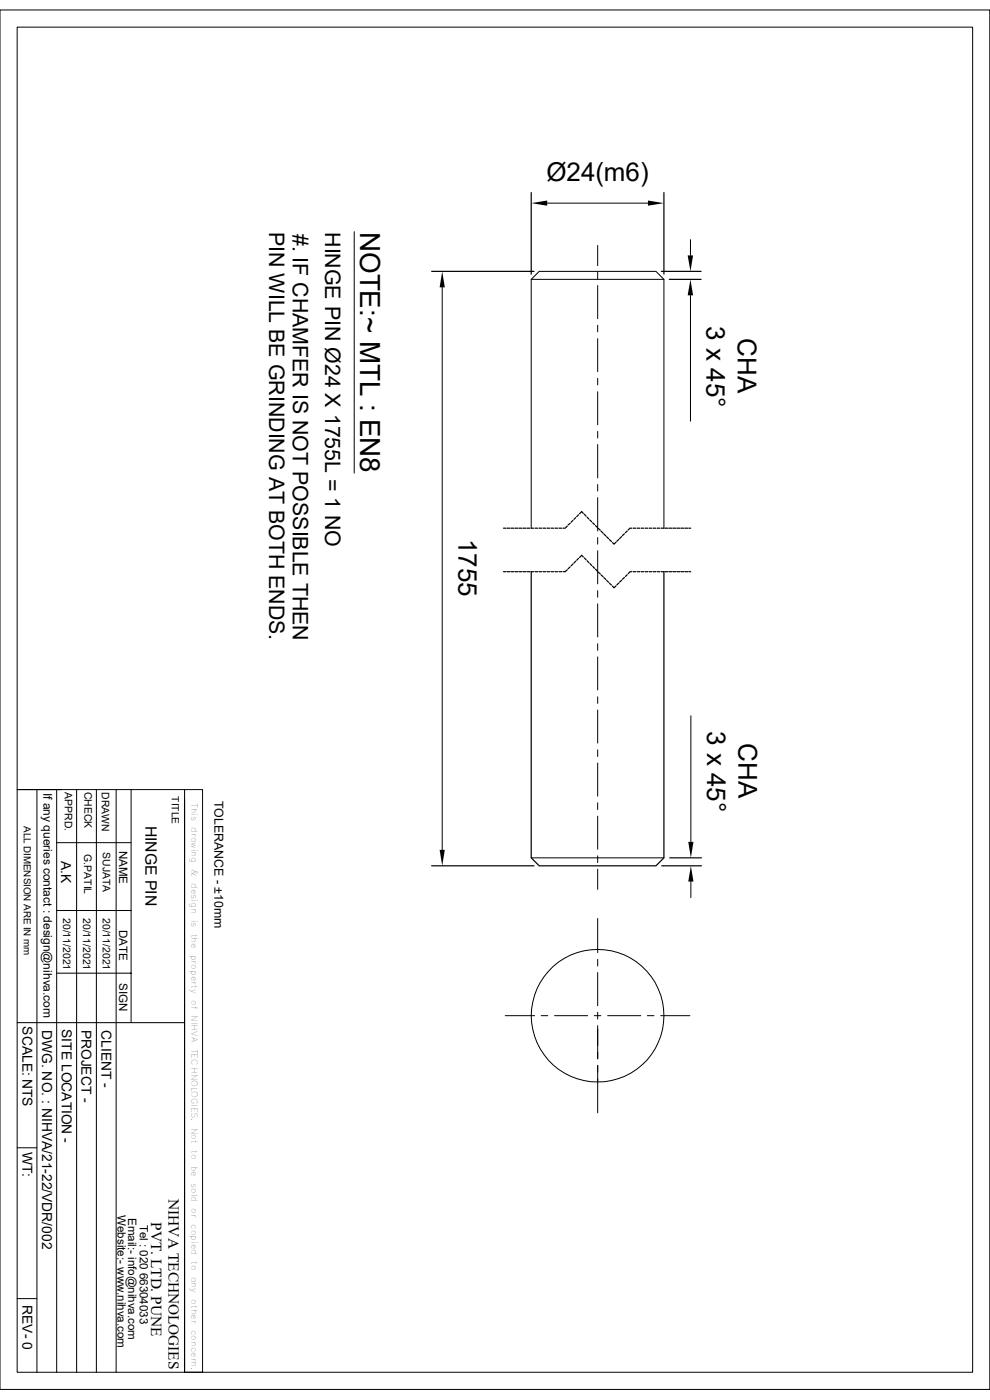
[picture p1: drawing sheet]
<svg xmlns="http://www.w3.org/2000/svg" width="210mm" height="297mm" viewBox="0 0 210 297" stroke-linecap="round" stroke-linejoin="round" font-family="sans-serif">
<g fill="none" stroke="#000" stroke-width=".21">
<path d="M0 2.1h210v292.7h-210zM3.6 5.8h202.7v285.3h-202.7zM75.1 49.1v51.3M112.7 59.3h28.1M116.1 43.1h21.4M126.8 52.1v4.2M126.8 57.7v1.4M146.5 50.8v3.4M93.8 61v119.3M126.8 60.6v7M126.8 69v1.4M126.8 71.8v7.1"/>
<path d="M146.5 62.7v26.7M126.8 80.3v1.4M126.8 83.1v7M126.8 91.5v1.4M126.8 94.3v7.1M112.7 112.1v-52.8l1.7-1.7h24.7l1.7 1.7v52.8M126.8 102.8v1.4M126.8 105.6v7M126.8 114v1.4M126.8 116.8v7.1M126.8 125.3v1.4M126.8 128.1v7"/>
<path d="M126.8 136.6v1.4M126.8 139.4v7M126.8 147.8v1.4M126.8 150.6v7M126.8 159.1v1.4M146.6 151.8v26.8M3.6 167.5h35.6M7.8 167.5v123.6M12 167.5v123.6M12 178.8h15.8M16.3 167.5v123.6M20.4 167.5v123.6"/>
<path d="M24.6 167.5v123.6M27.8 167.5v49.5M39.2 167.5h3.8v123.6h-3.8zM39.2 169.6v121.5M126.8 161.9v7M126.8 170.3v1.4M126.8 173.1v7.1M12 193.2h15.8M112.7 182h28.1M126.8 181.6v1.4M126.8 184.4v4.3M126.8 194.9v7.2"/>
<path d="M146.6 187v3.4M3.6 217h35.6M12 206.5h15.8M107.2 215.5h6.2M114.8 215.5h1.4M117.6 215.5h7.1M126.1 215.5h1.4M126.8 203.5v1.4M126.8 206.3v7.1M126.8 214.8v1.4M126.8 217.6v7M128.9 215.5h7"/>
<path d="M137.3 215.5h1.4M140.2 215.5h6.1M126.8 226v10.1M3.6 243.5h4.2M3.6 275.5h4.2"/>
<circle cx="126.8" cy="215.5" r="14.1"/>
</g>
<g fill="none" stroke="#000" stroke-width=".25">
<path d="M91.6 57.6h21.7M112.7 40.9v17.3M140.3 57.6h8.4M140.8 40.9v17.3M142 59.3h6.7M106.8 112.1h.5M107.6 112.1h.6M108.4 112.1h.6M109.3 112.1h.6M110.1 112.1h.6M111 112.1h.5M111.8 112.1h.6"/>
<path d="M112.6 112.1h.6M113.5 112.1h.5M114.3 112.1h.6M115.2 112.1h.5M116 112.1h.6M116.9 112.1h.5M117.7 112.1h.6M118.6 112.1h.5M120.4 111.6l-.5 .5h-.5M120.9 111l-.4 .4M121.5 110.4l-.3 .4M121.5 119.6l-.3 .5"/>
<path d="M122.1 109.8l-.3 .4M122.1 119l-.3 .5M122.7 109.2l-.4 .4M122.7 118.4l-.4 .5M123.7 108.9l-.3-.4-.5 .5M123.7 118.2l-.3-.4-.5 .5M124 109.1l.3 .4M124 118.4l.3 .3M124.5 109.7l.4 .4M124.5 119l.4 .4M125.1 110.3l.4 .4M125.1 119.5l.4 .5"/>
<path d="M125.7 110.9l.4 .4M126.3 111.5l.4 .4M126.9 112.1l.4 .4M127.5 112.7l.4 .4M128.1 113.3l.4 .4M128.7 113.9l.4 .4M129.3 114.5l.4 .4M130.7 115l-.4 .4-.4-.3M131.3 114.4l-.4 .5M131.9 113.8l-.5 .5M132.5 113.2l-.5 .4M133.1 112.6l-.4 .4"/>
<path d="M134 112.1h-.4l-.3 .3M134.3 112.1h.6M135.2 112.1h.5M136 112.1h.6M136.9 112.1h.5M137.7 112.1h.6M138.6 112.1h.5M139.4 112.1h.6M140.3 112.1h.5M141.1 112.1h.5M141.9 112.1h.6M142.7 112.1h.6"/>
<path d="M143.6 112.1h.6M144.4 112.1h.6M145.3 112.1h.6M146.1 112.1h.4M106.8 121.3h.5M107.6 121.3h.6M108.4 121.3h.6M109.3 121.3h.6M110.1 121.3h.6M111 121.3h.5M111.8 121.3h.6M112.6 121.3h.6"/>
<path d="M112.7 121.3v60.7l1.7 1.7h24.7l1.7-1.7v-60.7M113.5 121.3h.5M114.3 121.3h.6M115.2 121.3h.5M116 121.3h.6M116.9 121.3h.5M117.7 121.3h.6M118.6 121.3h.5M120.4 120.9l-.5 .4h-.5M120.9 120.3l-.4 .4M125.7 120.1l.4 .5M126.3 120.7l.4 .5"/>
<path d="M126.9 121.4l.4 .4M127.5 122l.4 .3M128.1 122.6l.4 .3M128.7 123.1l.4 .4M129.3 123.7l.4 .4M130.7 124.3l-.4 .4-.4-.4M131.3 123.7l-.4 .4M131.9 123.1l-.5 .4M132.5 122.5l-.5 .4M133.1 121.9l-.4 .4M134 121.3h-.4l-.3 .4M134.3 121.3h.6"/>
<path d="M135.2 121.3h.5M136 121.3h.6M136.9 121.3h.5M137.7 121.3h.6M138.6 121.3h.5M139.4 121.3h.6M140.3 121.3h.5M141.1 121.3h.5M141.9 121.3h.6M142.7 121.3h.6M143.6 121.3h.6M144.4 121.3h.6"/>
<path d="M145.3 121.3h.6M146.1 121.3h.4M91.6 183.7h21.7M140.4 183.7h8.4M142.1 182h6.7"/>
</g>
<path d="M112.7 43.1l3.4-.6v1.1zM137.5 42.5l3.3 .6-3.3 .5zM145.9 54.2h1.1l-.5 3.4zM93.8 57.6l.6 3.4h-1.1zM146.5 59.3l.5 3.4h-1.1zM146 178.6h1.1l-.5 3.4zM93.3 180.3h1.1l-.6 3.4zM146.6 183.7l.5 3.3h-1.1z" fill="#000"/>
<text font-size="5.9" x="76.4" y="49.1" transform="rotate(90 76.4 49.1)">NOTE:~ MTL : EN8</text>
<g font-size="5.5">
<text x="115.9" y="38.5">Ø24(m6)</text>
<text x="149.9" y="69.2" transform="rotate(90 149.9 69.2)">3 x 45°</text>
<text x="156.5" y="71.8" transform="rotate(90 156.5 71.8)">CHA</text>
<text x="97.3" y="114.3" transform="rotate(90 97.3 114.3)">1755</text>
<text x="150" y="155" transform="rotate(90 150 155)">3 x 45°</text>
<text x="156.6" y="157.6" transform="rotate(90 156.6 157.6)">CHA</text>
</g>
<g font-size="4.5">
<text x="57.1" y="49.2" transform="rotate(90 57.1 49.2)">PIN WILL BE GRINDING AT BOTH ENDS.</text>
<text x="62.1" y="49.6" transform="rotate(90 62.1 49.6)">#. IF CHAMFER IS NOT POSSIBLE THEN</text>
<text x="69" y="49.2" transform="rotate(90 69 49.2)">HINGE PIN Ø24 X 1755L = 1 NO</text>
</g>
<g font-size="3.3">
<text x="30.9" y="175.2" transform="rotate(90 30.9 175.2)">HINGE PIN</text>
<text x="35.8" y="254.3" transform="rotate(90 35.8 254.3)">NIHVA TECHNOLOGIES</text>
<text x="32.1" y="259.3" transform="rotate(90 32.1 259.3)">PVT. LTD. PUNE</text>
</g>
<g font-size="2.9">
<text x="13" y="182.6" transform="rotate(90 13 182.6)">A.K</text>
<text x="4.7" y="217.8" transform="rotate(90 4.7 217.8)">SCALE: NTS</text>
<text x="8.9" y="218.5" transform="rotate(90 8.9 218.5)">DWG. NO. : NIHVA/21-22/VDR/002</text>
<text x="13.1" y="218.3" transform="rotate(90 13.1 218.3)">SITE LOCATION -</text>
<text x="17.3" y="218.4" transform="rotate(90 17.3 218.4)">PROJECT -</text>
<text x="21.5" y="218.6" transform="rotate(90 21.5 218.6)">CLIENT -</text>
<text x="4.7" y="244.3" transform="rotate(90 4.7 244.3)">WT:</text>
<text x="4.7" y="276.9" transform="rotate(90 4.7 276.9)">REV- 0</text>
</g>
<text font-size="2.6" x="45.5" y="169.8" transform="rotate(90 45.5 169.8)">TOLERANCE - ±10mm</text>
<g font-size="2.5">
<text x="9.2" y="168.2" transform="rotate(90 9.2 168.2)">If any queries contact : design@nihva.com</text>
<text x="25.3" y="180.5" transform="rotate(90 25.3 180.5)">NAME</text>
<text x="25.3" y="197.3" transform="rotate(90 25.3 197.3)">DATE</text>
<text x="25.3" y="208.5" transform="rotate(90 25.3 208.5)">SIGN</text>
<text x="24.9" y="257.8" transform="rotate(90 24.9 257.8)">Website:- www.nihva.com</text>
<text x="27.2" y="258.4" transform="rotate(90 27.2 258.4)">Email:- info@nihva.com</text>
<text x="29.6" y="259.8" transform="rotate(90 29.6 259.8)">Tel : 020 66304033</text>
</g>
<g font-size="2.2">
<text x="17.9" y="168" transform="rotate(90 17.9 168)">CHECK</text>
<text x="13.8" y="168.1" transform="rotate(90 13.8 168.1)">APPRD.</text>
<text x="21.6" y="168.1" transform="rotate(90 21.6 168.1)">DRAWN</text>
<text x="36.4" y="169" transform="rotate(90 36.4 169)">TITLE</text>
<text x="17.8" y="181.2" transform="rotate(90 17.8 181.2)">G.PATIL</text>
<text x="21.8" y="180.8" transform="rotate(90 21.8 180.8)">SUJATA</text>
<text x="13.4" y="194.7" transform="rotate(90 13.4 194.7)">20/11/2021</text>
<text x="17.7" y="194.7" transform="rotate(90 17.7 194.7)">20/11/2021</text>
<text x="21.8" y="194.7" transform="rotate(90 21.8 194.7)">20/11/2021</text>
</g>
<text font-size="2.1" x="5" y="175.3" transform="rotate(90 5 175.3)">ALL DIMENSION ARE IN mm</text>
<g font-size="1.8">
<text x="40.6" y="170.3" transform="rotate(90 40.6 170.3)">This</text>
<text x="40.6" y="175.5" transform="rotate(90 40.6 175.5)">drawing</text>
<text x="40.6" y="184.4" transform="rotate(90 40.6 184.4)">&amp;</text>
<text x="40.6" y="187.4" transform="rotate(90 40.6 187.4)">design</text>
<text x="40.6" y="195.1" transform="rotate(90 40.6 195.1)">is</text>
<text x="40.6" y="198" transform="rotate(90 40.6 198)">the</text>
<text x="40.6" y="202.5" transform="rotate(90 40.6 202.5)">property</text>
<text x="40.6" y="212.1" transform="rotate(90 40.6 212.1)">of</text>
<text x="40.6" y="215.4" transform="rotate(90 40.6 215.4)">NIHVA</text>
<text x="40.6" y="222.5" transform="rotate(90 40.6 222.5)">TECHNOLOGIES.</text>
<text x="40.6" y="239.3" transform="rotate(90 40.6 239.3)">Not</text>
<text x="40.6" y="244" transform="rotate(90 40.6 244)">to</text>
<text x="40.6" y="247.3" transform="rotate(90 40.6 247.3)">be</text>
<text x="40.6" y="251" transform="rotate(90 40.6 251)">sold</text>
<text x="40.6" y="256.3" transform="rotate(90 40.6 256.3)">or</text>
<text x="40.6" y="259.7" transform="rotate(90 40.6 259.7)">copied</text>
<text x="40.6" y="267.5" transform="rotate(90 40.6 267.5)">to</text>
<text x="40.6" y="270.9" transform="rotate(90 40.6 270.9)">any</text>
<text x="40.6" y="275.6" transform="rotate(90 40.6 275.6)">other</text>
<text x="40.6" y="282.1" transform="rotate(90 40.6 282.1)">concern.</text>
</g>
</svg>
